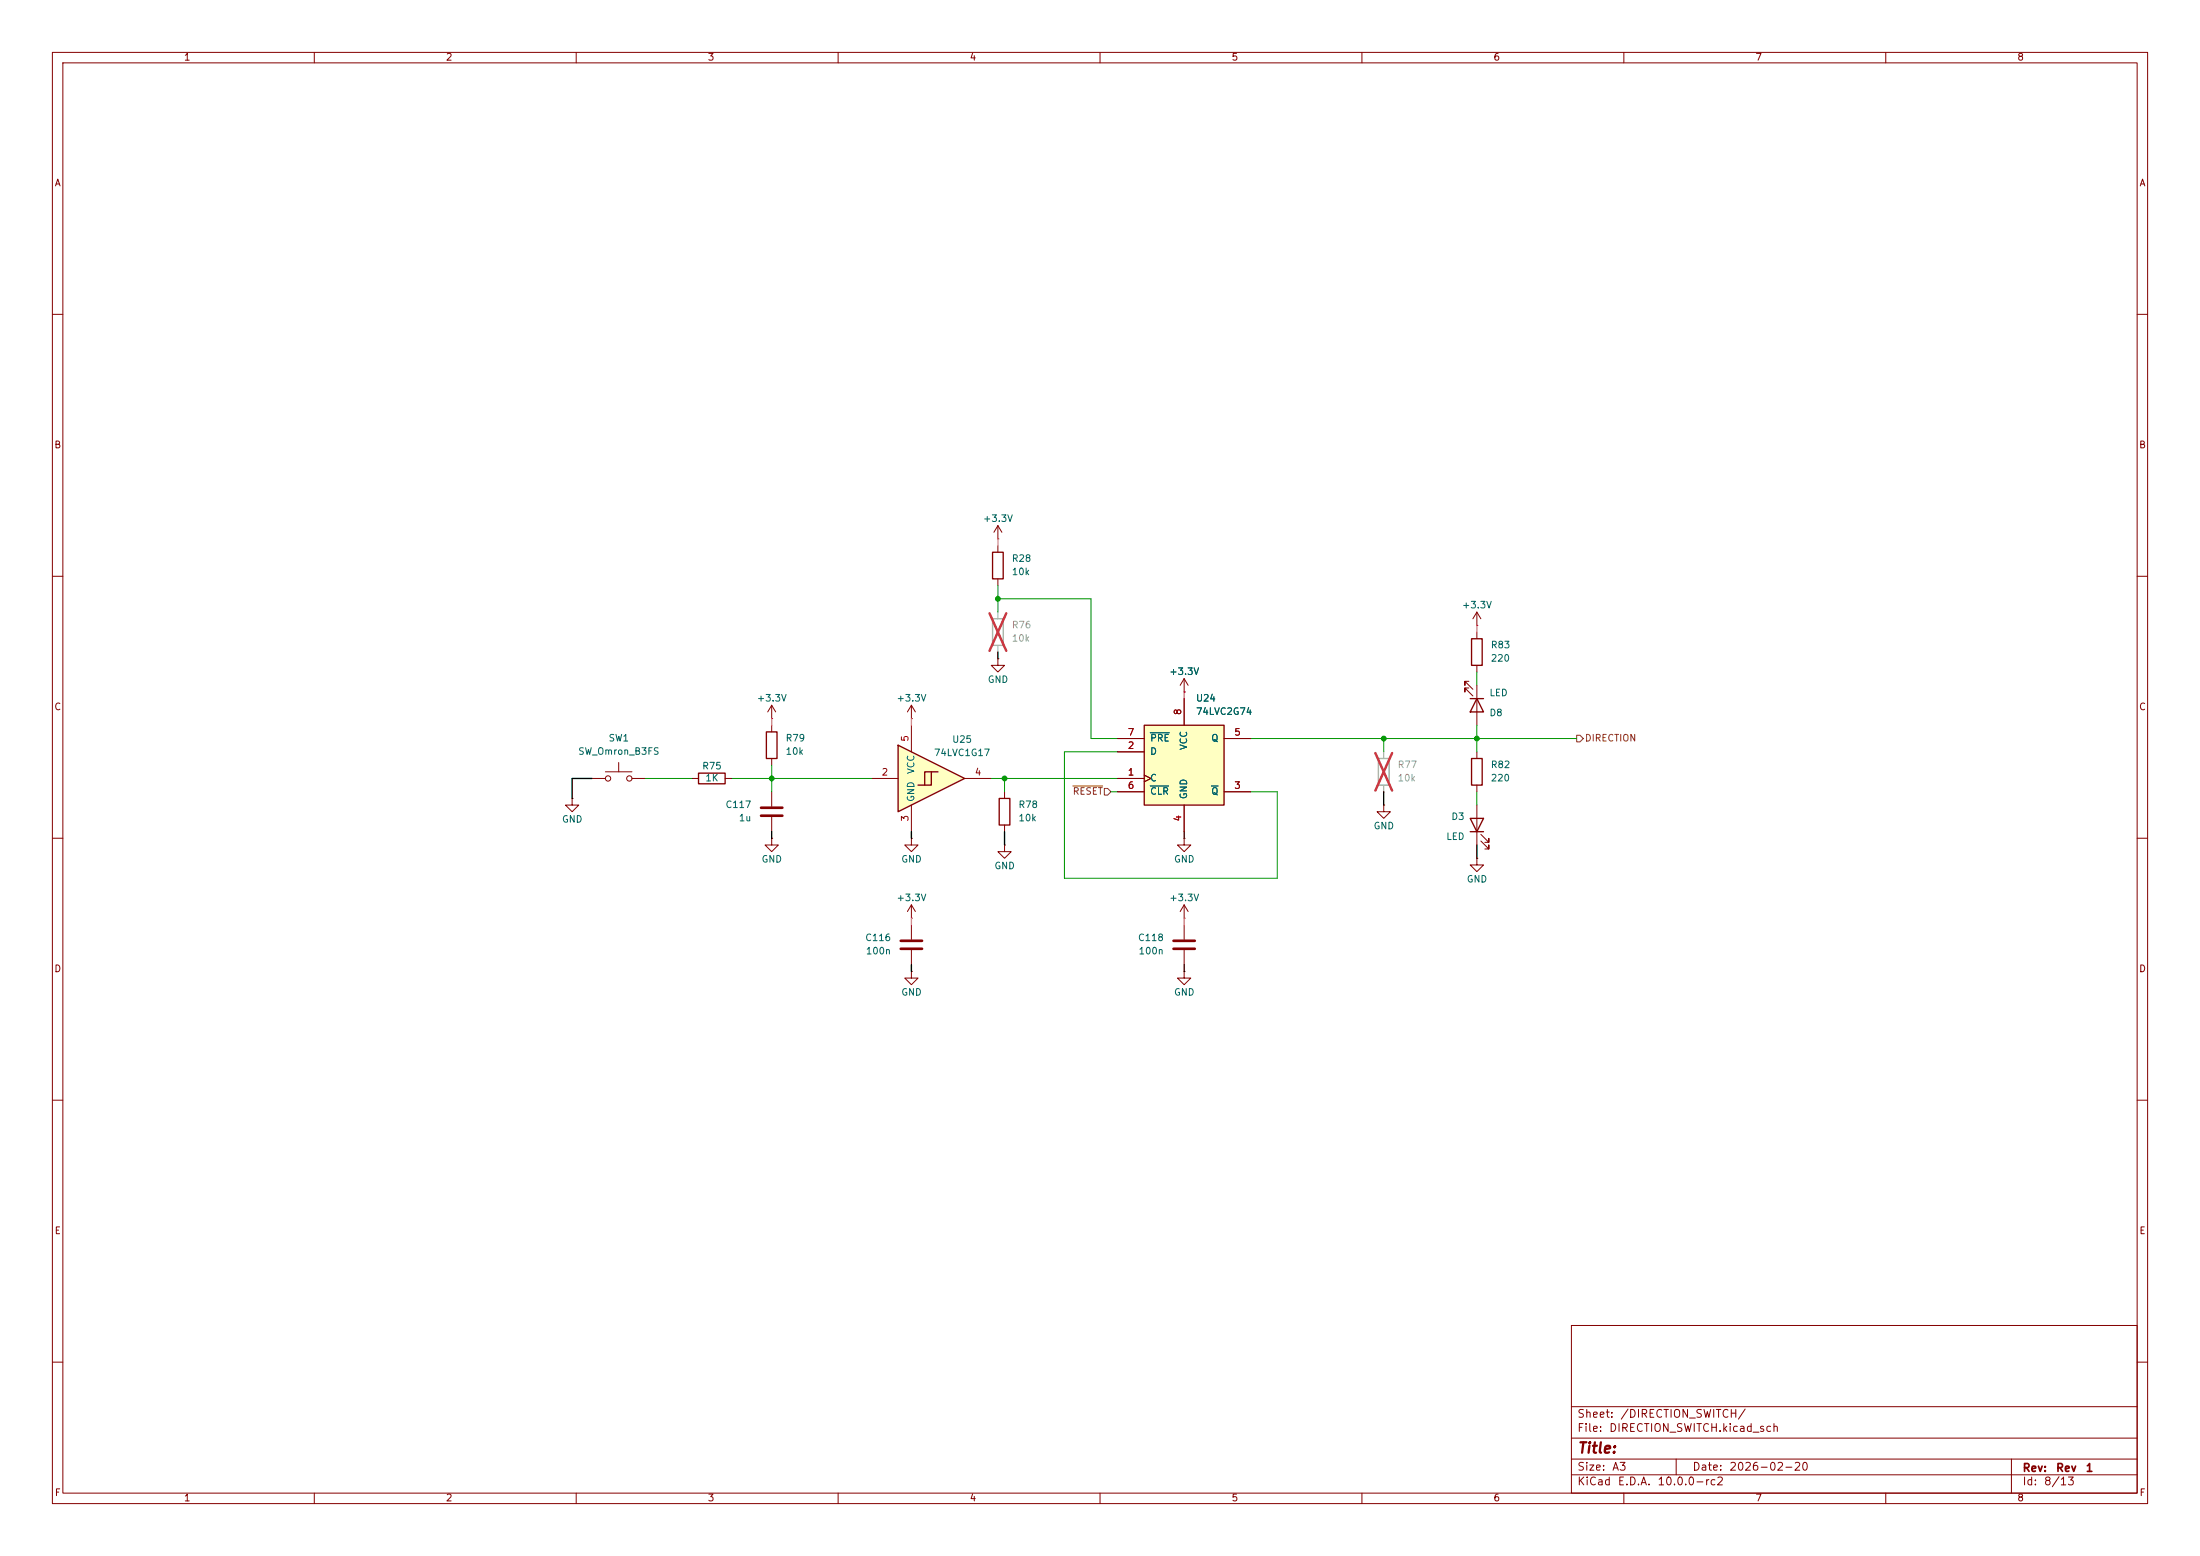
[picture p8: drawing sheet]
<svg xmlns="http://www.w3.org/2000/svg" width="420mm" height="297mm" viewBox="0 0 420 297" stroke-linecap="round" stroke-linejoin="round" font-family="sans-serif">
<g fill="none" stroke="#840000" stroke-width=".19">
<path d="M10 10h400v277h-400zM12 12h396v273h-396zM60 10v2M110 10v2M160 10v2M210 10v2M260 10v2M310 10v2M360 10v2M10 60h2M408 60h2M10 110h2"/>
<path d="M190.5 102.9h.1M190.5 100.3l-.8 1.3M190.5 100.3l.8 1.3M190.5 100.3v2.6M281.9 119.4h.1M281.9 116.8v2.6M281.9 116.8l-.7 1.3M281.9 116.8l.8 1.3M408 110h2M190.5 125.7v1.3h1.3l-1.3 1.3-1.3-1.3h1.3M190.5 125.7h.1M280.4 130h-.7v.8v-.8l1.5 1.6"/>
<path d="M280.4 131.3h-.7v.8v-.8l1.5 1.5M281.9 130.8v7.6M10 160h2M191.8 151.1v1.3M191.8 157.5v1.3M281.9 153.7v7.6M282.7 159.3l1.5 1.5v-.8v.8h-.7M408 160h2M147.3 160v1.3h1.3l-1.3 1.3-1.3-1.3h1.3M147.3 160h.1M191.8 161.3v1.3h1.2l-1.2 1.2-1.3-1.2h1.3M191.8 161.3h.1"/>
<path d="M226.1 175.3h.1M226.1 160v1.3h1.2l-1.2 1.3-1.3-1.3h1.3M226.1 160h.1M226.1 172.7l-.8 1.3M226.1 172.7l.7 1.3M226.1 172.7v2.6M226.1 176.5v2.8M282.7 160.5l1.5 1.6v-.8v.8h-.7M226.1 185.4v1.3h1.2l-1.2 1.3-1.3-1.3h1.3M226.1 185.4h.1M226.1 181.4v2.8M10 210h2"/>
<path d="M408 210h2M300 253h108v32h-108zM10 260h2M300 278.5h108M300 274.5h108M300 268.5h108M320 278.5v3M384 278.5v6.5M408 260h2M60 285v2M110 285v2M160 285v2"/>
<path d="M210 285v2M260 285v2M300 281.5h108M310 285v2M360 285v2"/>
</g>
<path d="M280.7 133.4h2.5M281.9 133.4l1.3 2.5h-2.5zM190.8 152.4h2v5.1h-2zM280.7 156.2h2.5l-1.3 2.6zM280.7 158.8h2.5" fill="none" stroke="#840000" stroke-width=".25"/>
<path d="M224 179.6h4.1M224 181.1h4.1" fill="none" stroke="#840000" stroke-width=".51"/>
<path d="M189.5 118.1h2v5.1h-2z" fill="none" stroke="#a1a1a1" stroke-width=".25"/>
<path d="M190.5 116.8v1.3M190.5 123.2v1.3" fill="none" stroke="#a1a1a1" stroke-width=".19"/>
<path d="M188.9 117.1l3.2 7.1M192.1 117.1l-3.2 7.1" fill="none" stroke="#e12e31" stroke-width=".46"/>
<path d="M218.4 138.4h15.3v15.3h-15.3z" fill="#ffffc2"/>
<path d="M189.5 105.4h2v5.1h-2zM218.4 138.4h15.3v15.3h-15.3zM280.9 121.9h2.1v5.1h-2.1zM280.9 144.8h2.1v5.1h-2.1z" fill="none" stroke="#840000" stroke-width=".25"/>
<g fill="none" stroke="#840000" stroke-width=".19">
<path d="M190.5 104.1v1.3M190.5 110.5v1.3M226.1 132.1h.1M226.1 129.5v2.6M226.1 133.4v5M226.1 129.5l-.8 1.3M226.1 129.5l.7 1.3M281.9 120.7v1.2M281.9 127v1.3M109.2 152.4v1.3h1.3l-1.3 1.2-1.3-1.2h1.3M109.2 152.4h.1M113 148.6h2.6"/>
<path d="M115.6 147.3h5M118.1 145.5v1.8M120.6 148.6h2.6M147.3 151.1v2.8M147.3 156v2.8M213.4 148.6h5M213.4 143.5h5M213.4 151.1h5M213.4 141h5M218.4 148l1.3 .6-1.3 .6M226.1 153.7v5.1M233.7 151.1h5.1"/>
<path d="M233.7 141h5.1M264.2 153.7v1.2h1.2l-1.2 1.3-1.3-1.3h1.3M264.2 153.7h.1M281.9 143.5v1.3M281.9 149.9v1.2M174 160v1.3h1.3l-1.3 1.3-1.3-1.3h1.3M174 160h.1M174 175.3h.1M174 172.7v2.6M174 176.5v2.8M174 172.7l-.8 1.3M174 172.7l.8 1.3"/>
<path d="M281.9 163.8v1.3h1.3l-1.3 1.3-1.2-1.3h1.2M281.9 163.8h.1M174 185.4v1.3h1.3l-1.3 1.3-1.3-1.3h1.3M174 185.4h.1M174 181.4v2.8"/>
<circle cx="116.1" cy="148.6" r=".51"/>
<circle cx="120.1" cy="148.6" r=".51"/>
</g>
<path d="M219.6 139.9h3.6M219.6 150h3.5M231.3 150h1.2" fill="none" stroke="#006464" stroke-width=".19"/>
<path d="M145.3 154.2h4.1M145.3 155.7h4.1M172 179.6h4M172 181.1h4" fill="none" stroke="#840000" stroke-width=".51"/>
<path d="M263.1 144.8h2.1v5.1h-2.1z" fill="none" stroke="#a1a1a1" stroke-width=".25"/>
<path d="M264.2 143.5v1.3M264.2 149.9v1.2" fill="none" stroke="#a1a1a1" stroke-width=".19"/>
<path d="M262.6 143.7l3.2 7.2M265.8 143.7l-3.2 7.2" fill="none" stroke="#e12e31" stroke-width=".46"/>
<g fill="#ffffc2">
<path d="M171.4 142.2l12.7 6.4-12.7 6.3z"/>
<path d="M176.5 147.3h1.3l-2.5 2.6h1.2z"/>
<path d="M177.8 147.3h1.3l-2.6 2.6h1.3z"/>
</g>
<path d="M146.3 139.7h2v5.1h-2zM133.3 147.6h5.1v2h-5.1zM171.4 142.2l12.7 6.4-12.7 6.3zM177.8 147.3h-1.3v2.6h-1.2M179.1 147.3h-1.3v2.6h-1.3" fill="none" stroke="#840000" stroke-width=".25"/>
<g fill="none" stroke="#840000" stroke-width=".19">
<path d="M147.3 137.2h.1M147.3 134.6v2.6M147.3 138.4v1.3M147.3 134.6l-.7 1.3M147.3 134.6l.8 1.3M174 137.2h.1M174 134.6v2.6M174 138.4v5.1M174 134.6l-.8 1.3M174 134.6l.8 1.3M226.1 132.1h.1M226.1 133.4v5"/>
<path d="M132.1 148.6h1.2M138.4 148.6h1.3M147.3 144.8v1.3M166.4 148.6h5M174 153.7v5.1M184.1 148.6h5.1M213.4 148.6h5M213.4 143.5h5M213.4 151.1h5M213.4 141h5M218.4 148l1.3 .6-1.3 .6M226.1 153.7v5.1"/>
<path d="M233.7 151.1h5.1M233.7 141h5.1"/>
</g>
<path d="M204.8 150h5.7M210.8 150.5h.7l.6 .6-.6 .7h-.7zM301 140.3h.6l.7 .7-.7 .6h-.6z" fill="none" stroke="#725600" stroke-width=".19"/>
<path d="M190.5 124.5v1.2M113 148.6h-3.8v3.8M147.3 158.8v1.2M174 158.8v1.2M191.8 158.8v2.5M226.1 158.8v1.2M264.2 151.1v2.6M281.9 161.3v2.5M174 184.2v1.2M226.1 184.2v1.2" fill="none" stroke="#000" stroke-width=".25"/>
<g fill="none" stroke="#009600" stroke-width=".19">
<path d="M190.5 114.3h17.8v26.7h5.1M190.5 111.8v5M281.9 128.3v2.5M281.9 138.4v5.1M123.2 148.6h8.9M139.7 148.6h26.7M147.3 146.1v5M189.2 148.6h24.2M191.8 148.6v2.5M212.1 151.1h1.3M213.4 143.5h-10.2v24.1h40.6v-16.5h-5M238.8 141h62.2"/>
<path d="M264.2 141v2.5M281.9 151.1v2.6"/>
</g>
<path d="M190.5 102.9v1.2M281.9 119.4v1.3M147.3 137.2v1.2M174 137.2v1.2M226.1 132.1v1.3M174 175.3v1.2M226.1 175.3v1.2" fill="none" stroke="#f0f" stroke-width=".25"/>
<path d="M219.6 139.9h3.6M219.6 150h3.5M231.3 150h1.2" fill="none" stroke="#006464" stroke-width=".19"/>
<g fill="#009600" stroke="#009600" stroke-width=".19">
<circle cx="190.5" cy="114.3" r=".46"/>
<circle cx="191.8" cy="148.6" r=".46"/>
<circle cx="281.9" cy="141" r=".46"/>
<circle cx="264.2" cy="141" r=".46"/>
<circle cx="147.3" cy="148.6" r=".46"/>
</g>
<text font-size="2" fill="#840000" x="301" y="277.9">Title:</text>
<g font-size="1.5" fill="#840000">
<text x="301" y="273.7">File:</text>
<text x="301" y="271">Sheet:</text>
<text x="307.1" y="273.7">DIRECTION_SWITCH.kicad_sch</text>
<text x="309.2" y="271">/DIRECTION_SWITCH/</text>
<text x="301" y="281.1">Size:</text>
<text x="307.6" y="281.1">A3</text>
<text x="323" y="281.1">Date:</text>
<text x="330" y="281.1">2026-02-20</text>
<text x="386" y="281.3">Rev:</text>
<text x="392.4" y="281.3">Rev</text>
<text x="398" y="281.3">1</text>
<text x="301" y="283.9">KiCad</text>
<text x="308.7" y="283.9">E.D.A.</text>
<text x="316.3" y="283.9">10.0.0-rc2</text>
<text x="386" y="283.9">Id:</text>
<text x="390.1" y="283.9">8/13</text>
</g>
<g font-size="1.3" fill="#840000">
<text x="35" y="11.9">1</text>
<text x="85" y="11.9">2</text>
<text x="135" y="11.9">3</text>
<text x="185" y="11.9">4</text>
<text x="235" y="11.9">5</text>
<text x="285" y="11.9">6</text>
<text x="335" y="11.9">7</text>
<text x="385" y="11.9">8</text>
<text x="10.3" y="35.9">A</text>
<text x="408.3" y="35.9">A</text>
<text x="10.3" y="85.9">B</text>
<text x="408.2" y="85.9">B</text>
<text x="10.3" y="135.9">C</text>
<text x="408.2" y="135.9">C</text>
<text x="10.3" y="185.9">D</text>
<text x="408.2" y="185.9">D</text>
<text x="10.3" y="235.9">E</text>
<text x="408.3" y="235.9">E</text>
<text x="10.3" y="285.9">F</text>
<text x="35" y="286.9">1</text>
<text x="85" y="286.9">2</text>
<text x="135" y="286.9">3</text>
<text x="185" y="286.9">4</text>
<text x="235" y="286.9">5</text>
<text x="285" y="286.9">6</text>
<text x="335" y="286.9">7</text>
<text x="385" y="286.9">8</text>
<text x="408.3" y="285.9">F</text>
</g>
<g font-size="1.3" fill="#006464">
<text x="187.6" y="99.9">+3.3V</text>
<text x="193" y="107.5">R28</text>
<text x="193" y="110.1">10k</text>
<text x="279" y="116.4">+3.3V</text>
<text x="284.5" y="124.1">R83</text>
<text x="188.5" y="130.7">GND</text>
<text x="223.1" y="129.1">+3.3V</text>
<text x="284.5" y="126.6">220</text>
<text x="144.4" y="134.2">+3.3V</text>
<text x="171" y="134.2">+3.3V</text>
<text x="228.2" y="134.2">U24</text>
<text x="228.2" y="136.8">74LVC2G74</text>
<text x="284.2" y="137">D8</text>
<text x="284.2" y="133.2">LED</text>
<text x="116.1" y="141.8">SW1</text>
<text x="149.9" y="141.8">R79</text>
<text x="181.7" y="142.1">U25</text>
<text x="219.5" y="141.8">PRE</text>
<text x="226.9" y="143.3" transform="rotate(-90 226.9 143.3)">VCC</text>
<text x="231.1" y="141.8">Q</text>
<text x="110.3" y="144.4">SW_Omron_B3FS</text>
<text x="133.9" y="147.2">R75</text>
<text x="134.5" y="149.5">1K</text>
<text x="149.9" y="144.4">10k</text>
<text x="174.9" y="147.8" transform="rotate(-90 174.9 147.8)">VCC</text>
<text x="178.2" y="144.6">74LVC1G17</text>
<text x="219.5" y="149.5">C</text>
<text x="219.5" y="144.4">D</text>
<text x="284.5" y="149.5">220</text>
<text x="284.5" y="146.9">R82</text>
<text x="138.4" y="154.5">C117</text>
<text x="174.9" y="153.2" transform="rotate(-90 174.9 153.2)">GND</text>
<text x="194.3" y="154.5">R78</text>
<text x="219.5" y="152">CLR</text>
<text x="226.9" y="152.7" transform="rotate(-90 226.9 152.7)">GND</text>
<text x="231.1" y="152">Q</text>
<text x="107.2" y="157.3">GND</text>
<text x="140.9" y="157.1">1u</text>
<text x="194.3" y="157.1">10k</text>
<text x="262.1" y="158.6">GND</text>
<text x="276" y="160.6">LED</text>
<text x="277" y="156.8">D3</text>
<text x="145.3" y="164.9">GND</text>
<text x="172" y="164.9">GND</text>
<text x="189.7" y="166.2">GND</text>
<text x="224" y="164.9">GND</text>
<text x="171" y="172.3">+3.3V</text>
<text x="223.1" y="172.3">+3.3V</text>
<text x="279.9" y="168.8">GND</text>
<text x="165.1" y="179.9">C116</text>
<text x="217.1" y="179.9">C118</text>
<text x="165.2" y="182.5">100n</text>
<text x="217.3" y="182.5">100n</text>
<text x="172" y="190.3">GND</text>
<text x="224" y="190.3">GND</text>
</g>
<g font-size="1.3" fill="#989898">
<text x="193" y="122.8">10k</text>
<text x="193" y="120.2">R76</text>
<text x="266.7" y="149.5">10k</text>
<text x="266.7" y="146.9">R77</text>
</g>
<g font-size="1.3" fill="#a90000">
<text x="225.8" y="136.6" transform="rotate(-90 225.8 136.6)">8</text>
<text x="173.7" y="141.7" transform="rotate(-90 173.7 141.7)">5</text>
<text x="215.2" y="143.3">2</text>
<text x="215.2" y="140.7">7</text>
<text x="235.5" y="140.7">5</text>
<text x="168.2" y="148.3">2</text>
<text x="186" y="148.3">4</text>
<text x="215.2" y="148.3">1</text>
<text x="215.2" y="150.9">6</text>
<text x="235.5" y="150.9">3</text>
<text x="173.7" y="156.9" transform="rotate(-90 173.7 156.9)">3</text>
<text x="225.8" y="156.9" transform="rotate(-90 225.8 156.9)">4</text>
</g>
<g font-size="1.3" fill="#725600">
<text x="302.5" y="141.8">DIRECTION</text>
<text x="204.7" y="152">RESET</text>
</g>
</svg>
